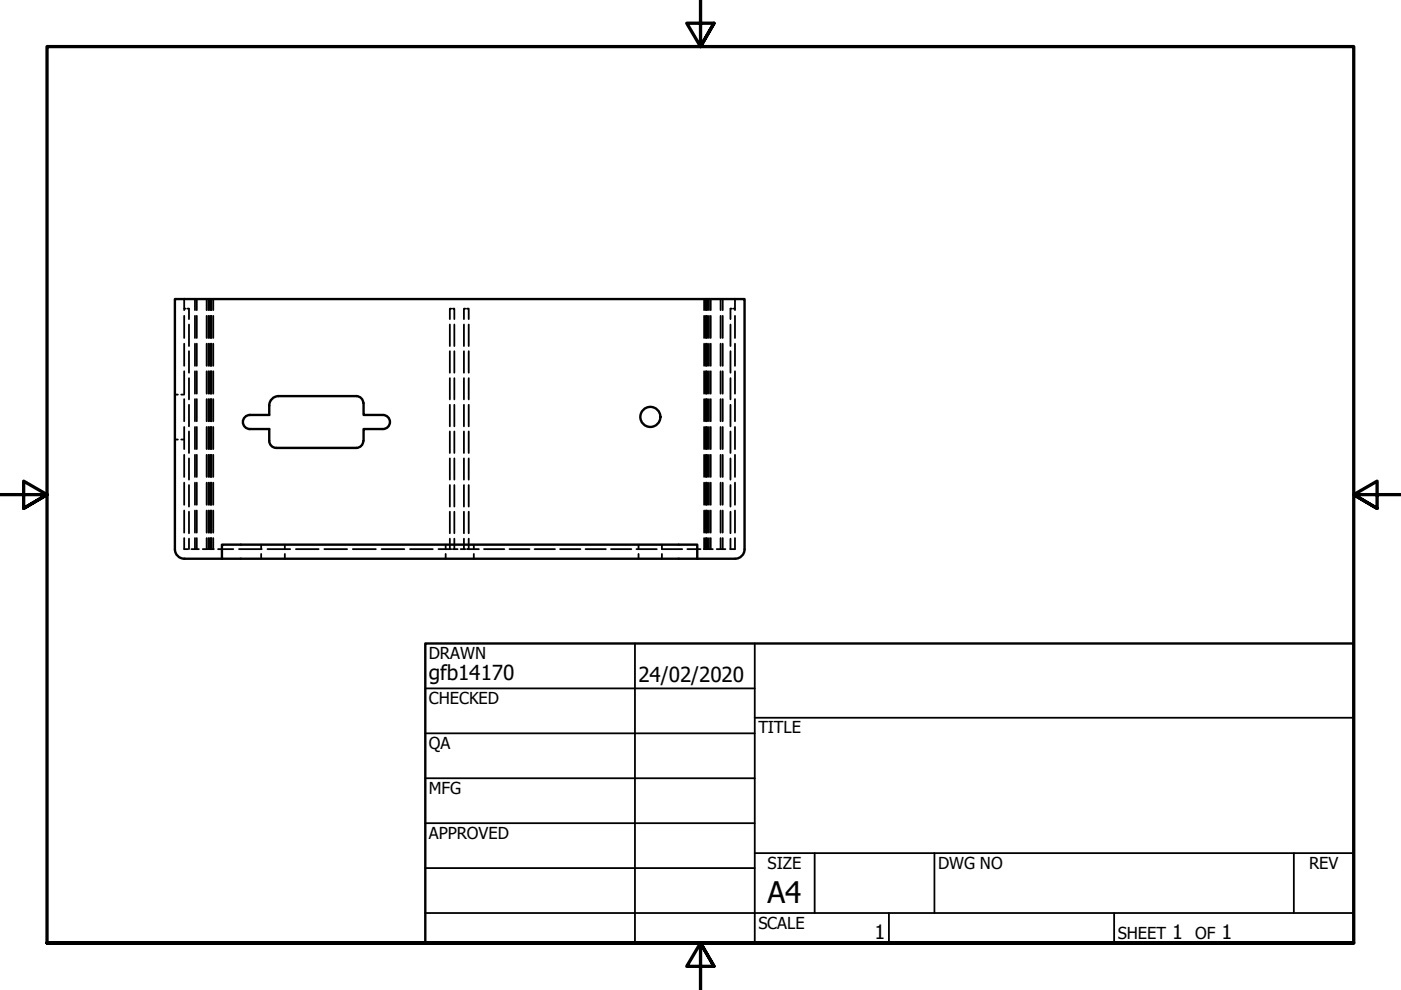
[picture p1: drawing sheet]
<svg xmlns="http://www.w3.org/2000/svg" width="297mm" height="210mm" viewBox="0 0 297 210" stroke-linecap="round" stroke-linejoin="round" font-family="sans-serif">
<!-- layer: Hidden (ANSI) -->
<g fill="none" stroke="#000" stroke-width=".38">
<path d="M39.1 63.4v2.4M39.1 67v4.7M39.1 72.9v4.7M39.1 78.7v4.8M39.1 65.4h.3M39.8 65.4h.3v2.3M40.1 68.8v4.6M40.1 74.5v4.5M41.3 63.4v2.4M41.3 67v4.7M41.3 72.9v4.7M41.3 78.7v4.8"/>
<path d="M41.7 63.4v2.4M41.7 67v4.7M41.7 72.9v4.7M41.7 78.7v4.8M43.8 63.4v2.4M43.8 67v4.7M43.8 72.9v4.7M43.8 78.7v4.8M44.2 63.4v2.4M44.2 67v4.7M44.2 72.9v4.7M44.2 78.7v4.8"/>
<path d="M44.5 63.4v2.4M44.5 67v4.7M44.5 72.9v4.7M44.5 78.7v4.8M44.7 63.4v2.4M44.7 67v4.7M44.7 72.9v4.7M44.7 78.7v4.8M44.8 63.4v2.4M44.8 67v4.7M44.8 72.9v4.7M44.8 78.7v4.8"/>
<path d="M45.2 63.4v2.4M45.2 67v4.7M45.2 72.9v4.7M45.2 78.7v4.8M95.4 68.8v4.6M95.4 74.5v4.5M95.7 65.4h-.3v2.3M96 65.4h.3v2.3M96.3 68.8v4.6M96.3 74.5v4.5M98.4 68.8v4.6M98.4 74.5v4.5"/>
<path d="M98.7 65.4h-.3v2.3M99 65.4h.4v2.3M99.4 68.8v4.6M99.4 74.5v4.5M149.3 63.4v2.4M149.3 67v4.7M149.3 72.9v4.7M149.3 78.7v4.8M149.7 63.4v2.4M149.7 67v4.7M149.7 72.9v4.7M149.7 78.7v4.8"/>
<path d="M149.9 63.4v2.4M149.9 67v4.7M149.9 72.9v4.7M149.9 78.7v4.8M150.3 63.4v2.4M150.3 67v4.7M150.3 72.9v4.7M150.3 78.7v4.8M150.7 63.4v2.4M150.7 67v4.7M150.7 72.9v4.7M150.7 78.7v4.8"/>
<path d="M152.8 63.4v2.4M152.8 67v4.7M152.8 72.9v4.7M152.8 78.7v4.8M153.2 63.4v2.4M153.2 67v4.7M153.2 72.9v4.7M153.2 78.7v4.8M154.9 68.8v4.6M154.9 74.5v4.5M155.2 65.4h-.3v2.3M155.5 65.4h.3"/>
<path d="M155.8 63.4v2.4M155.8 67v4.7M155.8 72.9v4.7M155.8 78.7v4.8M37.1 83.7h.6M37.1 93.2h.6M38.4 83.7h.7M38.4 93.2h.7M39.1 84.6v4.7M39.1 90.5v4.7M39.1 96.4v4.7M40.1 80.2v4.5"/>
<path d="M40.1 85.8v4.6M40.1 91.5v4.5M40.1 97.2v4.5M41.3 84.6v4.7M41.3 90.5v4.7M41.3 96.4v4.7M41.7 84.6v4.7M41.7 90.5v4.7M41.7 96.4v4.7M43.8 84.6v4.7M43.8 90.5v4.7M43.8 96.4v4.7"/>
<path d="M44.2 84.6v4.7M44.2 90.5v4.7M44.2 96.4v4.7M44.5 84.6v4.7M44.5 90.5v4.7M44.5 96.4v4.7M44.7 84.6v4.7M44.7 90.5v4.7M44.7 96.4v4.7M44.8 84.6v4.7M44.8 90.5v4.7M44.8 96.4v4.7"/>
<path d="M45.2 84.6v4.7M45.2 90.5v4.7M45.2 96.4v4.7M95.4 80.2v4.5M95.4 85.8v4.6M95.4 91.5v4.5M95.4 97.2v4.5M96.3 80.2v4.5M96.3 85.8v4.6M96.3 91.5v4.5M96.3 97.2v4.5M98.4 80.2v4.5"/>
<path d="M98.4 85.8v4.6M98.4 91.5v4.5M98.4 97.2v4.5M99.4 80.2v4.5M99.4 85.8v4.6M99.4 91.5v4.5M99.4 97.2v4.5M149.3 84.6v4.7M149.3 90.5v4.7M149.3 96.4v4.7M149.7 84.6v4.7M149.7 90.5v4.7"/>
<path d="M149.7 96.4v4.7M149.9 84.6v4.7M149.9 90.5v4.7M149.9 96.4v4.7M150.3 84.6v4.7M150.3 90.5v4.7M150.3 96.4v4.7M150.7 84.6v4.7M150.7 90.5v4.7M150.7 96.4v4.7M152.8 84.6v4.7M152.8 90.5v4.7"/>
<path d="M152.8 96.4v4.7M153.2 84.6v4.7M153.2 90.5v4.7M153.2 96.4v4.7M154.9 80.2v4.5M154.9 85.8v4.6M154.9 91.5v4.5M154.9 97.2v4.5M155.8 84.6v4.7M155.8 90.5v4.7M155.8 96.4v4.7M39.1 114.1v2.3h.7"/>
<path d="M39.1 102.3v4.7M39.1 108.2v4.7M40.1 102.8v4.6M40.1 108.5v4.6M40.1 114.2v2.2M40.6 116.4h1.6M41.3 102.3v4.7M41.3 108.2v4.7M41.3 114.1v2.3M41.7 102.3v4.7M41.7 108.2v4.7M41.7 114.1v2.3"/>
<path d="M43 116.4h1M43.8 102.3v4.7M43.8 108.2v4.7M43.8 114.1v2.3M44.2 102.3v4.7M44.2 108.2v4.7M44.2 114.1v2.3M44.3 116.4h1M44.5 102.3v4.7M44.5 108.2v4.7M44.5 114.1v2.3M44.7 102.3v4.7"/>
<path d="M44.7 108.2v4.7M44.7 114.1v2.3M44.8 102.3v4.7M44.8 108.2v4.7M44.8 114.1v2.3M45.2 102.3v4.7M45.2 108.2v4.7M45.2 114.1v2.3M46.2 116.4h3.3M50.7 116.4h4.8M55.4 115.5v.9M55.4 117.4v1.1"/>
<path d="M56.7 116.4h4.8M60.4 115.5v.9M60.4 117.4v1.1M62.7 116.4h4.9M68.8 116.4h4.8M74.8 116.4h4.9M80.9 116.4h4.8M86.9 116.4h4.9M93 116.4h2.7M94.5 115.5v.9M94.5 117.4v1.1M95.4 102.8v4.6"/>
<path d="M95.4 108.5v4.6M95.4 114.2v2.2M96 116.4h1M96.3 102.8v4.6M96.3 108.5v4.6M96.3 114.2v2.2M97.7 116.4h1M98.4 102.8v4.6M98.4 108.5v4.6M98.4 114.2v2.2M99.4 114.2v2.2h-.4M99.4 116.4h2.1"/>
<path d="M99.4 102.8v4.6M99.4 108.5v4.6M100.5 115.5v.9M100.5 117.4v1.1M102.6 116.4h4.3M108 116.4h4.3M113.3 116.4h4.4M118.7 116.4h4.4M124.1 116.4h4.4M129.5 116.4h4.4M134.9 116.4h4.4M135.4 115.5v.9"/>
<path d="M135.4 117.4v1.1M140.3 115.5v.9h4.4M140.3 117.4v1.1M145.7 116.4h2.8M149.2 116.4h.9M149.3 102.3v4.7M149.3 108.2v4.7M149.3 114.1v2.3M149.7 102.3v4.7M149.7 108.2v4.7M149.7 114.1v2.3M149.9 102.3v4.7"/>
<path d="M149.9 108.2v4.7M149.9 114.1v2.3M150.2 116.4h.9M150.3 102.3v4.7M150.3 108.2v4.7M150.3 114.1v2.3M150.7 102.3v4.7M150.7 108.2v4.7M150.7 114.1v2.3M152 116.4h1.8M152.8 102.3v4.7M152.8 108.2v4.7"/>
<path d="M152.8 114.1v2.3M153.2 102.3v4.7M153.2 108.2v4.7M153.2 114.1v2.3M154.9 102.8v4.6M154.9 108.5v4.6M154.9 114.2v2.2M155.8 114.1v2.3h-1M155.8 102.3v4.7M155.8 108.2v4.7"/>
</g>
<!-- layer: Visible (ANSI) -->
<g fill="none" stroke="#000" stroke-width=".51">
<path d="M37.1 63.4h120.8v53.1a2 2 0 0 1-2.1 2h-116.7a2 2 0 0 1-2-2zM53 91h4.1v2.4M53 88a1.49 1.49 0 0 0-1.5 1.5 1.49 1.49 0 0 0 1.5 1.5M57.1 93.5a1.49 1.49 0 0 0 1.5 1.5h17M59.1 84h16.5M59.1 84a2 2 0 0 0-2 2v2h-4.1M75.5 84a1.49 1.49 0 0 1 1.5 1.5M77 93.5a1.49 1.49 0 0 1-1.5 1.5M77.1 85.4v2.6h4.1M81.2 91h-4.1v2.4M81.2 88a1.49 1.49 0 0 1 1.5 1.5 1.49 1.49 0 0 1-1.5 1.5M47.1 118.5v-3h100.7v3"/>
<circle cx="137.9" cy="88.4" r="2.13"/>
</g>
<!-- layer: Border (ANSI) -->
<path d="M148.5 -.1v10l-2.9-5h5.8l-2.9 5 2.9-5M0 104.9h10l-5-2.9v5.8l5-2.9-5 2.9M297 104.9h-10l5-2.9v5.8l-5-2.9 5 2.9M10 199.9v-190h277v190h-277h277M151.4 204.9l-2.9-5 2.9 5h-5.8l2.9-5v10" fill="none" stroke="#000" stroke-width=".7"/>
<!-- layer: Title (ANSI) -->
<g fill="none" stroke="#000" stroke-width=".38">
<path d="M134.6 136.4v63.5M160 136.4v63.5M90.2 146h69.8M90.2 155.5h69.8M160 152.2h127M90.2 165h69.8M90.2 174.5h69.8M90.2 193.6h196.8M90.2 184.1h69.8M160 180.9h127M172.7 180.9v12.7M188.5 193.6v6.3"/>
<path d="M198.1 180.9v12.7M236.2 193.6v6.3M274.3 180.9v12.7"/>
</g>
<path d="M90.2 136.4h196.8v63.5h-196.8z" fill="none" stroke="#000" stroke-width=".51"/>
<text font-size="6.3" x="162.8" y="191.4">A4</text>
<g font-size="4.4">
<text x="90.9" y="144.2">gfb14170</text>
<text x="135.4" y="144.5">24/02/2020</text>
</g>
<g font-size="4.2">
<text x="185.4" y="199.2">1</text>
<text x="248.5" y="199.1">1</text>
<text x="259" y="199.1">1</text>
</g>
<g font-size="3.5">
<text x="90.9" y="139.7">DRAWN</text>
<text x="90.9" y="149.3">CHECKED</text>
<text x="160.8" y="155.5">TITLE</text>
<text x="90.9" y="158.8">QA</text>
<text x="90.9" y="168.3">MFG</text>
<text x="90.9" y="177.8">APPROVED</text>
<text x="162.8" y="184.2">SIZE</text>
<text x="198.9" y="184.2">DWG NO</text>
<text x="277.6" y="184.2">REV</text>
<text x="160.8" y="196.9">SCALE</text>
<text x="237" y="199.1">SHEET</text>
<text x="253.4" y="199.1">OF</text>
</g>
</svg>
